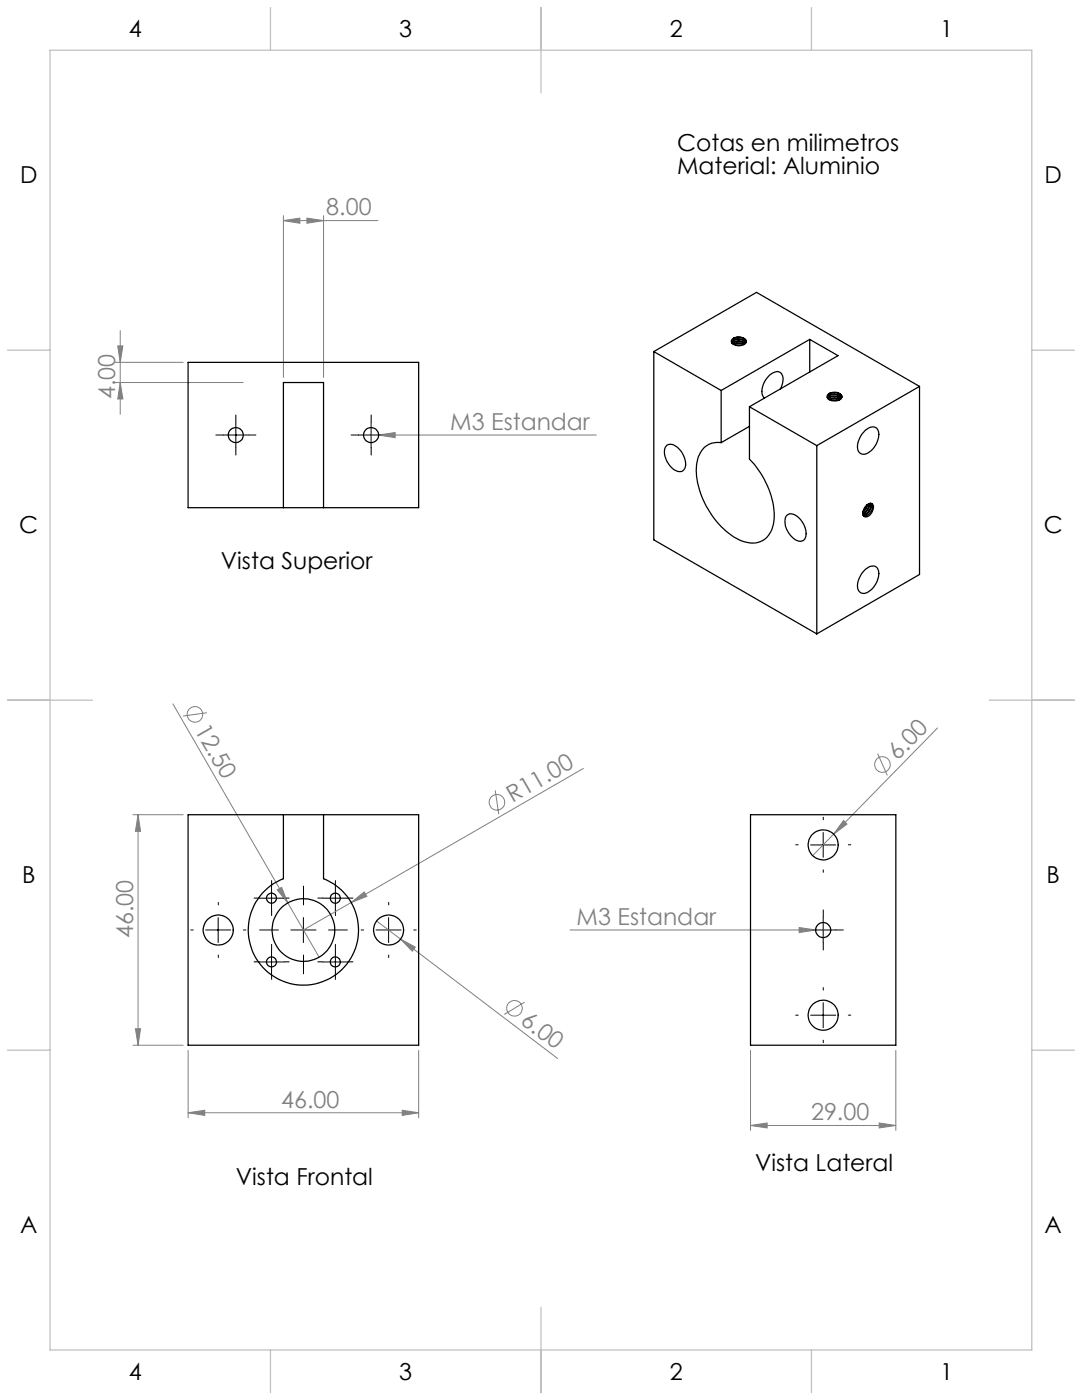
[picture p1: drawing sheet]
<svg xmlns="http://www.w3.org/2000/svg" width="216mm" height="279mm" viewBox="0 0 216 279" stroke-linecap="round" stroke-linejoin="round" font-family="sans-serif">
<g fill="none" stroke="#808080" stroke-width=".2">
<path d="M56.6 44l3.2-.5v1.1zM56.6 43v32.3M56.6 44h18.8M61.2 43.5l3.4 .5-3.4 .6zM64.6 43v32.3M23 76.3h25.5M23 72.3h13.5M23.5 69h1l-.5 3.3zM24 76.3l.5 3.3h-1zM24 66v16.7M72.5 86.8h46.5M75.5 86.8l3.3-.5v1z"/>
<path d="M34.5 140.5l29.2 50.5M41.3 142.2l-4.8 .7M98.8 157.7l.7 4.8M116.4 153.4l-46.3 26.7M175.1 150.4l2 4.4M187.1 145.3l-20.8 21.2M26.5 162.6h10M27.6 162.6l.4 3.3h-1zM27.6 162.6v46M55.3 177.6l.9-.5 1.2 3.1zM166.3 166.5l-4.1 4.2M168.3 163.8l.7 .7-2.7 2z"/>
<path d="M70.1 180.1l2.6-2.1 .5 .9zM70.1 180.1l-9.6 5.5M75.1 183.8l4.8 3.6M79.9 187.4l3 1.6-.6 .8zM79.9 187.4l31.4 23.8M104.7 200l-4.1 2.5M113.7 185.6h52.1M159.5 185.1l3.3 .5-3.3 .5zM26.5 208.6h10M27 205.3h1l-.4 3.3zM37.5 209.6v13.5M83.5 209.6v13.5"/>
<path d="M149.8 209.6v16M178.8 209.6v16M37.5 222.1l3.4-.5v1zM37.5 222.1h46M80.3 221.6l3.2 .5-3.2 .5zM149.8 224.6l3.3-.5v1zM149.8 224.6h29M175.4 224.1l3.4 .5-3.4 .5z"/>
<circle cx="38.9" cy="142.6" r="1.56"/>
<circle cx="176.1" cy="152.6" r="1.56"/>
<circle cx="99.2" cy="160.1" r="1.55"/>
<circle cx="102.7" cy="201.2" r="1.55"/>
</g>
<g fill="none" stroke="#000" stroke-width=".2" stroke-dasharray="15.2 1.3 1.3 1.3">
<path d="M44.6 86.8h-1.5M47.1 84.3v-1.5M47.1 89.3v1.5M49.6 86.8h1.5M71.6 86.8h-1.5M74.1 84.3v-1.5M74.1 89.3v1.5M76.6 86.8h1.5M51.7 179.2h-1M54.2 176.7v-1M56.7 179.2h1M64.4 179.2h-1"/>
<path d="M66.9 176.7v-1M69.4 179.2h1M159.3 168.6h-.5M164.3 163.6v-.5M164.3 173.6v.5M169.3 168.6h.5M38.6 185.6h-.5M43.6 180.6v-.5M43.6 190.6v.5M48.6 185.6h.5M51.7 192h-1M54.2 181.7v1"/>
<path d="M54.2 189.5v-1M54.2 194.5v1M55.6 185.6h-3.8M56.7 192h1M60.6 180.6v-3.8M60.6 190.6v3.7M64.4 192h-1M65.6 185.6h3.7M66.9 189.5v-1M66.9 194.5v1M66.9 181.7v1M69.4 192h1"/>
<path d="M72.6 185.6h-.5M77.6 180.6v-.5M77.6 190.6v.5M82.6 185.6h.5M161.8 185.6h-1.5M164.3 183.1v-1.5M164.3 188.1v1.5M164.3 197.6v-.5M166.8 185.6h1.5M159.3 202.6h-.5M164.3 207.6v.5M169.3 202.6h.5"/>
</g>
<g fill="none" stroke="#000" stroke-width=".2">
<path d="M44.6 86.8h4.9M47.1 84.3v5M71.5 86.8h5.1M74 84.3v5M51.7 179.2h5M54.2 176.7v5.1M64.4 179.2h5M66.9 176.7v5.1M161.7 168.6h5.1M164.3 166.1v5M41 185.6h5M43.5 183.1v5"/>
<path d="M51.7 192h5M54.2 189.5v5M58 185.6h5M60.5 183.1v5M64.4 192h5M66.9 189.5v5M75 185.6h5M77.5 183.1v5M161.7 185.6h5.1M164.3 183.1v5M161.7 202.6h5.1M164.3 200.1v5"/>
</g>
<g fill="none" stroke="#c0c0c0" stroke-width=".25">
<path d="M10 10h195.9v259.4h-195.9zM54 1.5v8.5M108 1.5v17M161.9 1.5v8.5M1.5 69.9h8.5M205.9 69.9h8.5M1.5 139.7h17M197.4 139.7h17M1.5 209.6h8.5M205.9 209.6h8.5M54 269.4v8.5M108 260.9v17"/>
<path d="M161.9 269.4v8.5"/>
</g>
<g fill="#808080">
<path d="M55.3 177.6l.9-.5 1.2 3.1z"/>
<path d="M159.5 185.1l3.3 .5-3.3 .5z"/>
<path d="M70.1 180.1l2.6-2.1 .5 .9z"/>
<path d="M168.3 163.8l.7 .7-2.7 2z"/>
<path d="M79.9 187.4l3 1.6-.6 .8z"/>
<path d="M75.5 86.8l3.3-.5v1z"/>
<path d="M56.6 44l3.2-.5v1.1zM61.2 43.5l3.4 .5-3.4 .6zM149.8 224.6l3.3-.5v1zM175.4 224.1l3.4 .5-3.4 .5z"/>
<path d="M37.5 222.1l3.4-.5v1zM80.3 221.6l3.2 .5-3.2 .5z"/>
<path d="M27 205.3h1l-.4 3.3zM27.6 162.6l.4 3.3h-1zM24 76.3l.5 3.3h-1zM23.5 69h1l-.5 3.3z"/>
</g>
<g fill="none" stroke="#000" stroke-width=".25">
<path d="M130.5 70.2v37.5l32.5 18.8M130.5 70.2l13.4 7.7M130.5 70.2l20.5-11.9 32.5 18.8M143.9 77.9v10.4M146 68.3a1.91 1.91 0 0 1 2.8 .1M146 67.8a1.94 1.94 0 0 1 2.9 .2 1.29 1.29 0 0 1-1.7 1 1.11 1.11 0 0 1-1.3-1.1zM146 68.5a2.11 2.11 0 0 1 2.7 0M146.1 68.5a2.11 2.11 0 0 1 2.6 .1M146.3 68.7l1.1-.3 1 .3M146.4 67.5v.3a2.02 2.02 0 0 1 2.5 .5M146.4 67.5a1.87 1.87 0 0 1 2.5 .7M146.4 68.7l1-.2 1 .3"/>
<path d="M146.8 68.9h1.1M155.7 77.6a2.76 2.76 0 0 0 .1-3.2 2.09 2.09 0 0 0-2.8 1.1 3.5 3.5 0 0 0-.7 3.7l.2 .2M161.6 67.7l-17.7 10.2M161.6 67.7l5.6 3.3-17.7 10.2M161.6 67.7v6.6M165.1 79.3a1.96 1.96 0 0 1 2.8 .1M165.2 79.5a2.05 2.05 0 0 1 2.6 .1M165.2 79.6a2.03 2.03 0 0 1 2.5 0M165.3 78.7a1.93 1.93 0 0 1 2.7 .3 1.29 1.29 0 0 1-1.7 1 1.05 1.05 0 0 1-1.2-1zM165.4 79.7l1.1-.3 1.1 .4M165.5 78.5v.3a2.14 2.14 0 0 1 2.5 .5M165.5 78.5a1.96 1.96 0 0 1 2.5 .7"/>
<path d="M165.5 79.8l1-.2 1 .2M165.9 79.9h1.1M183.5 77.1l-20.5 11.8M183.5 77.1v37.6l-20.5 11.8M133.1 88.9a1.93 1.93 0 0 1 2.4 .7 3.7 3.7 0 0 1 1 4.1 1.51 1.51 0 0 1-2.3-.2 4.1 4.1 0 0 1-1.4-4.3zM149.5 81.2v10.4a16.4 16.4 0 0 1 4.9 12.4 4.3 4.3 0 0 1-5.4 4.2 13.2 13.2 0 0 1-7.7-6.5 13.4 13.4 0 0 1-2-10.5 4.1 4.1 0 0 1 4.6-2.9M149.5 81.2l13.5 7.7M149.5 85.1l-5.6 3.2M163 88.9v37.6M172.8 85.8a1.48 1.48 0 0 1 2.4 .1 4 4 0 0 1-2.9 4.8 1.46 1.46 0 0 1-1.2-2 5.4 5.4 0 0 1 1.7-2.9zM56.6 101.3h8M56.6 101.3h-19.1v-29h46v29h-18.9"/>
<path d="M56.6 101.3v-25h8v25M157 102.9a1.65 1.65 0 0 1 2.3 .4 3.9 3.9 0 0 1 1.3 4.3 1.52 1.52 0 0 1-2.3-.2 4 4 0 0 1-1.5-4.3zM172.8 113.6a1.48 1.48 0 0 1 2.4 0 4 4 0 0 1-2.9 4.8 1.46 1.46 0 0 1-1.2-2 5.4 5.4 0 0 1 1.7-2.8zM172.9 100.8a.77 .77 0 0 1 1.1-.2 .77 .77 0 0 1 .2 1.1 1.54 1.54 0 0 1-1.8 1.4 1.71 1.71 0 0 1 .5-2.3zM173 100.8l-.1 .4-.7 .9M173.1 100.7l-.3 .9-.6 .6M173.4 100.5a2.35 2.35 0 0 1-1.2 2M173.5 100.5a2.1 2.1 0 0 1-1.3 2.1M173.7 100.4a2.07 2.07 0 0 1-1.5 2.4M173.7 100.5a1.97 1.97 0 0 1-1.4 2.3M173.9 100.5a1.8 1.8 0 0 1-1.5 2.5M37.5 162.6h46v46h-46z"/>
<path d="M56.6 162.6v12.8a11 11 0 0 0-4.8 16.8 11 11 0 0 0 17.5 0 11 11 0 0 0-4.7-16.8v-12.8M149.8 162.6h29v46h-29z"/>
<circle cx="47" cy="86.8" r="1.5"/>
<circle cx="74" cy="86.8" r="1.51"/>
<circle cx="54.2" cy="179.3" r=".99"/>
<circle cx="66.9" cy="179.3" r=".99"/>
<circle cx="164.3" cy="168.6" r="3"/>
<circle cx="43.5" cy="185.6" r="2.99"/>
<circle cx="54.2" cy="192" r="1"/>
<circle cx="60.5" cy="185.6" r="6.2"/>
<circle cx="66.9" cy="192" r="1"/>
<circle cx="77.5" cy="185.6" r="3"/>
<circle cx="164.3" cy="185.6" r="1.5"/>
<circle cx="164.3" cy="202.6" r="3"/>
</g>
<g font-size="4.7">
<text x="25.7" y="7.4">4</text>
<text x="79.7" y="7.4">3</text>
<text x="133.6" y="7.4">2</text>
<text x="187.6" y="7.4">1</text>
<text x="135.1" y="30.2">Cotas en milimetros</text>
<text x="135.1" y="34.7">Material: Aluminio</text>
<text x="4" y="36.6">D</text>
<text x="208.4" y="36.6">D</text>
<text x="3.9" y="106.4">C</text>
<text x="208.3" y="106.4">C</text>
<text x="44.1" y="113.6">Vista Superior</text>
<text x="4.4" y="176.3">B</text>
<text x="208.8" y="176.3">B</text>
<text x="150.7" y="233.6">Vista Lateral</text>
<text x="47.1" y="236.5">Vista Frontal</text>
<text x="4" y="246.1">A</text>
<text x="208.4" y="246.1">A</text>
<text x="25.7" y="275.3">4</text>
<text x="79.7" y="275.3">3</text>
<text x="133.6" y="275.3">2</text>
<text x="187.6" y="275.3">1</text>
</g>
<g font-size="4.7" fill="#808080">
<text x="65.1" y="43">8.00</text>
<text x="23" y="79.7" transform="rotate(-90 23 79.7)">4.00</text>
<text x="89.8" y="85.8">M3 Estandar</text>
<text x="38.7" y="145.6" transform="rotate(60 38.7 145.6)">12.50</text>
<text x="179.1" y="151.9" transform="rotate(-46 179.1 151.9)">6.00</text>
<text x="102.3" y="160.3" transform="rotate(-30 102.3 160.3)">R11.00</text>
<text x="115.1" y="184.6">M3 Estandar</text>
<text x="26.5" y="187.2" transform="rotate(-90 26.5 187.2)">46.00</text>
<text x="103.7" y="204.1" transform="rotate(37 103.7 204.1)">6.00</text>
<text x="56.1" y="221.1">46.00</text>
<text x="161.8" y="223.6">29.00</text>
</g>
</svg>
